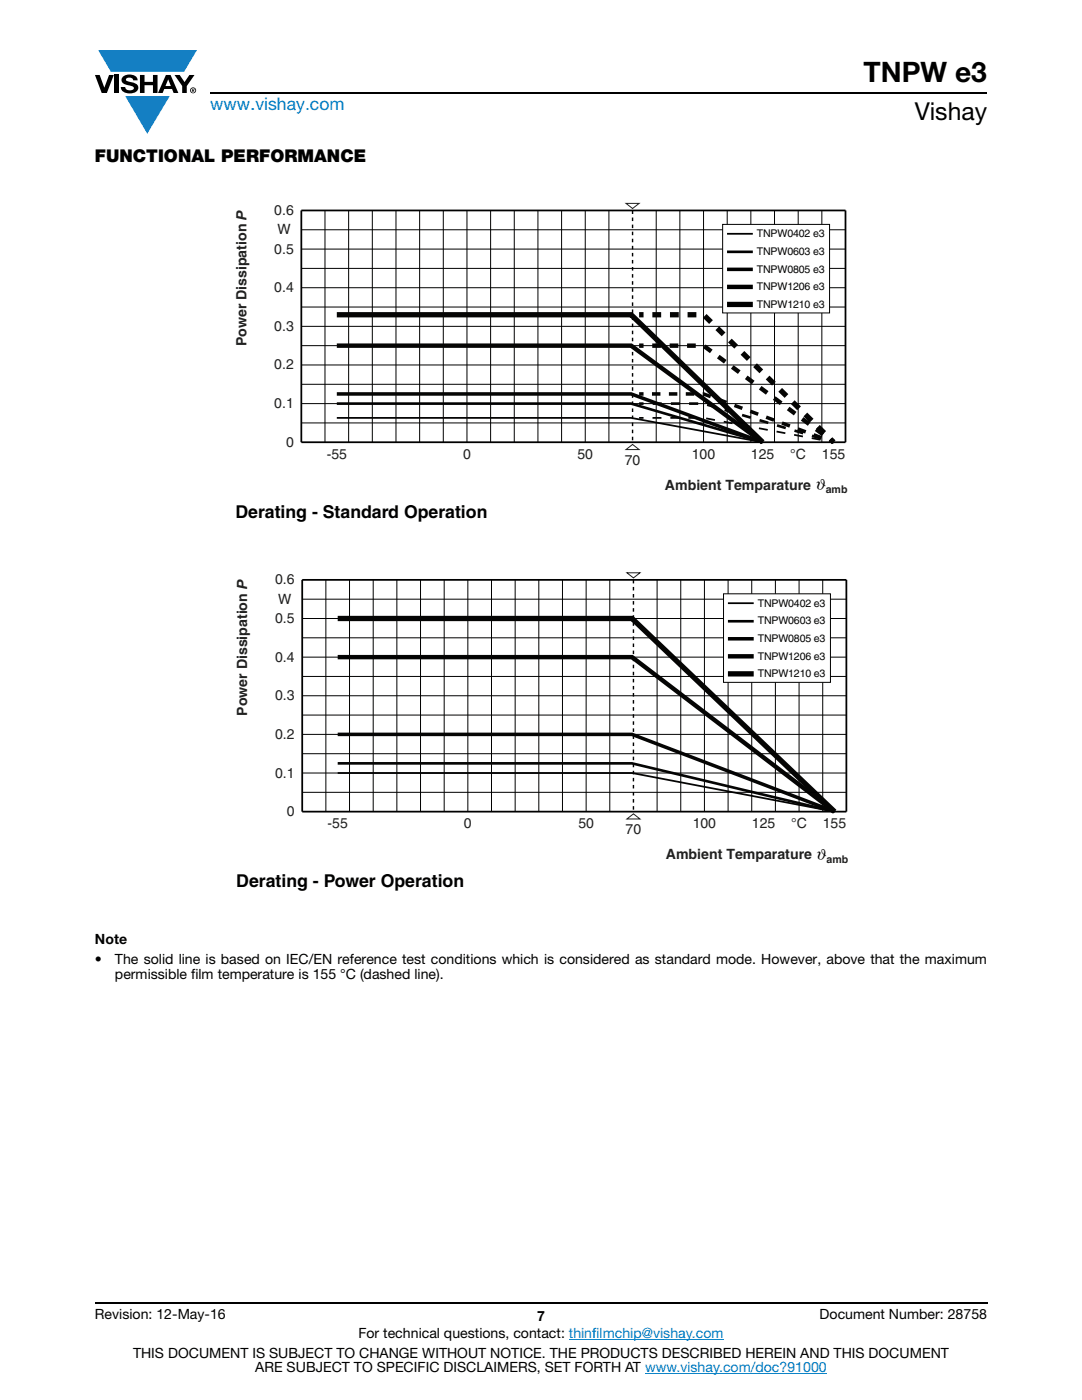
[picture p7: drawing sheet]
<svg xmlns="http://www.w3.org/2000/svg" width="216mm" height="279mm" viewBox="0 0 216 279" stroke-linecap="round" stroke-linejoin="round" font-family="sans-serif">
<g fill="#147fc3">
<path d="M19.6 10h19.7l-2.6 4.3h-1.1h-13.5z"/>
<path d="M25 19.2h8.9l-4.5 7.5z"/>
</g>
<g fill="#000">
<path d="M18.9 15h1l.9 2.5 1-2.5h.9l-1.4 3.6h-1zM22.9 15h.9v3.6h-.9zM24.6 15.3a2.1 2.1 0 0 1 2.8 .3l.1 .4h-.9a.79 .79 0 0 0-.7-.5 .79 .79 0 0 0-.8 .4l.3 .3 1 .2a1.08 1.08 0 0 1 1.2 1 1.08 1.08 0 0 1-1.1 1.2 1.73 1.73 0 0 1-2.4-1.2h.9a.96 .96 0 0 0 .8 .6 .96 .96 0 0 0 .9-.4 1.31 1.31 0 0 0-1.2-.6 1.03 1.03 0 0 1-1.1-.6 1.03 1.03 0 0 1 .2-1.1zM27.9 15h.9v1.3h1.7v-1.3h.9v3.6h-.9v-1.6h-1.7v1.6h-.9zM34.8 15h1.1l.9 1.4 1-1.4h1l-1.5 2.2v1.4h-.9v-1.4z"/>
<path d="M33.6 15.9l.5 1.3h-1.1zM33.1 15l-1.6 3.6h1l.3-.8h1.5l.3 .8h1l-1.6-3.6z"/>
<path d="M38.4 17.8h.2v.2h-.2zM38.3 17.7v.7h.1v-.3l.4 .3-.2-.3 .2-.2-.1-.2z"/>
<path d="M38.1 18a.46 .46 0 0 1 .9 0 .46 .46 0 0 1-.9 0zM37.9 18a.6 .6 0 0 0 1.2 0 .6 .6 0 0 0-1.2 0z"/>
</g>
<path d="M42 18.6h155M18.9 260h178.1" fill="none" stroke="#000" stroke-width=".36"/>
<path d="M113.5 267.3h30.9M128.7 274h36.3" fill="none" stroke="#007ec4" stroke-width=".2"/>
<path d="M46.7 40.5h122.4v63.6h-122.4z" fill="#fff"/>
<path d="M126.2 42v46.3" fill="none" stroke="#000" stroke-width=".28" stroke-dasharray=".7 .7" stroke-linecap="butt"/>
<g fill="none" stroke="#000" stroke-width=".2">
<path d="M60.1 45.9h108.6M60.1 53.6h108.6M60.1 49.7h108.6M60.1 57.4h108.6M64.8 42v46.3M69.6 42v46.3M74.3 42v46.3M79 42v46.3M83.7 42v46.3M88.5 42v46.3M93.2 42v46.3M97.9 42v46.3"/>
<path d="M102.6 42v46.3M107.3 42v46.3M112.1 42v46.3M116.8 42v46.3M121.5 42v46.3M130.9 42v46.3M135.7 42v46.3M140.4 42v46.3M145.1 42v46.3M149.8 42v46.3M154.5 42v46.3M159.3 42v46.3"/>
<path d="M164 42v46.3M60.1 72.8h108.6M60.1 69h108.6M60.1 61.3h108.6M60.1 65.1h108.6M60.1 76.7h108.6M60.1 80.5h108.6M60.1 84.4h108.6"/>
</g>
<path d="M67.2 83.4h58.7l26.3 4.9M127.5 83.4h.9M165.5 88.1l.8 .2" fill="none" stroke="#050504" stroke-width=".35"/>
<path d="M60.1 42h108.6v46.3h-108.6z" fill="none" stroke="#000" stroke-width=".35"/>
<path d="M124.9 40.6h2.6l-1.3 1zM124.9 89.7l1.3-1 1.3 1z" fill="none" stroke="#1f231f" stroke-width=".2"/>
<path d="M67.2 62.8h58.7l26.3 25.5M127.5 62.8h.9M165.7 87.6l.6 .7" fill="none" stroke="#050504" stroke-width="1.1" stroke-linecap="butt"/>
<path d="M164.5 86.4l-24.1-23.6h-11.1" fill="none" stroke="#050504" stroke-width="1.1" stroke-dasharray="1.8 1.8" stroke-linecap="butt"/>
<path d="M67.2 80.5h58.7l26.3 7.8M127.5 80.5h.9M165.5 88l.8 .3" fill="none" stroke="#050504" stroke-width=".53"/>
<path d="M67.2 78.6h58.7l26.3 9.7M127.5 78.6h.9M165.5 88l.8 .3" fill="none" stroke="#050504" stroke-width=".71" stroke-linecap="butt"/>
<path d="M67.2 69h58.7l26.3 19.3M127.5 69h.9M165.6 87.7l.7 .6" fill="none" stroke="#050504" stroke-width=".88" stroke-linecap="butt"/>
<path d="M164.2 86.7l-23.8-17.7h-11.1" fill="none" stroke="#050504" stroke-width=".88" stroke-dasharray="1.7 1.7" stroke-linecap="butt"/>
<path d="M163.9 87.4l-23.5-8.8h-11.1" fill="none" stroke="#050504" stroke-width=".71" stroke-dasharray="1.7 1.7" stroke-linecap="butt"/>
<path d="M163.8 87.5l-23.4-7h-11.1" fill="none" stroke="#050504" stroke-width=".53" stroke-dasharray="1.8 1.8" stroke-linecap="butt"/>
<path d="M163.7 87.8l-23.3-4.4h-11.1" fill="none" stroke="#050504" stroke-width=".35" stroke-dasharray="1.8 1.8" stroke-linecap="butt"/>
<path d="M144.2 44.8h21.3v17.7h-21.3z" fill="#fff"/>
<path d="M144.2 44.8h21.3v17.7h-21.3z" fill="none" stroke="#000" stroke-width=".2"/>
<path d="M145.1 50.3h5.1" fill="none" stroke="#000" stroke-width=".53"/>
<path d="M145.1 46.7h5.1" fill="none" stroke="#000" stroke-width=".35"/>
<path d="M145.1 53.8h5.1" fill="none" stroke="#000" stroke-width=".71" stroke-linecap="butt"/>
<path d="M145.1 57.3h5.1" fill="none" stroke="#000" stroke-width=".88" stroke-linecap="butt"/>
<path d="M145.1 60.8h5.1" fill="none" stroke="#000" stroke-width="1.1" stroke-linecap="butt"/>
<path d="M46.9 114.2h122.4v63.6h-122.4z" fill="#fff"/>
<path d="M126.4 115.7v46.3" fill="none" stroke="#000" stroke-width=".28" stroke-dasharray=".7 .7" stroke-linecap="butt"/>
<g fill="none" stroke="#000" stroke-width=".2">
<path d="M60.3 119.6h108.6M65 115.7v46.3M69.7 115.7v46.3M74.5 115.7v46.3M79.2 115.7v46.3M83.9 115.7v46.3M88.6 115.7v46.3M93.4 115.7v46.3M98.1 115.7v46.3M102.8 115.7v46.3M107.5 115.7v46.3M112.2 115.7v46.3"/>
<path d="M117 115.7v46.3M121.7 115.7v46.3M131.1 115.7v46.3M135.8 115.7v46.3M140.6 115.7v46.3M145.3 115.7v46.3M150 115.7v46.3M154.7 115.7v46.3M159.4 115.7v46.3M164.2 115.7v46.3M60.3 127.3h108.6M60.3 123.4h108.6"/>
<path d="M60.3 131.1h108.6M60.3 135h108.6M60.3 138.9h108.6M60.3 146.6h108.6M60.3 142.7h108.6M60.3 158.1h108.6"/>
</g>
<path d="M67.4 154.3h58.7l40.4 7.7" fill="none" stroke="#050504" stroke-width=".35"/>
<path d="M60.3 115.7h108.6v46.3h-108.6z" fill="none" stroke="#000" stroke-width=".35"/>
<path d="M125.1 114.3h2.6l-1.3 1zM125.1 163.4l1.3-1 1.3 1z" fill="none" stroke="#1f231f" stroke-width=".2"/>
<path d="M67.4 152.3h58.7l40.4 9.7" fill="none" stroke="#050504" stroke-width=".53"/>
<path d="M67.4 146.6h58.7l40.4 15.4" fill="none" stroke="#050504" stroke-width=".71" stroke-linecap="butt"/>
<path d="M67.4 131.1h58.7l40.4 30.9" fill="none" stroke="#050504" stroke-width=".88" stroke-linecap="butt"/>
<path d="M67.4 123.4h58.7l40.4 38.6" fill="none" stroke="#050504" stroke-width="1.1" stroke-linecap="butt"/>
<path d="M144.4 118.5h21.3v17.7h-21.3z" fill="#fff"/>
<path d="M144.4 118.5h21.3v17.7h-21.3zM60.3 154.3h108.6M60.3 150.4h108.6" fill="none" stroke="#000" stroke-width=".2"/>
<path d="M145.2 124h5.2" fill="none" stroke="#000" stroke-width=".53"/>
<path d="M145.2 120.4h5.2" fill="none" stroke="#000" stroke-width=".35"/>
<path d="M145.2 127.5h5.2" fill="none" stroke="#000" stroke-width=".71" stroke-linecap="butt"/>
<path d="M145.2 131h5.2" fill="none" stroke="#000" stroke-width=".88" stroke-linecap="butt"/>
<path d="M145.2 134.5h5.2" fill="none" stroke="#000" stroke-width="1.1" stroke-linecap="butt"/>
<text font-size="5.6" x="172.3" y="16.4">TNPW e3</text>
<text font-size="4.9" x="182.5" y="24">Vishay</text>
<text font-size="3.5" fill="#007ec4" x="42" y="21.9">www.vishay.com</text>
<g font-size="3.5">
<text x="18.9" y="32.3">FUNCTIONAL PERFORMANCE</text>
<text x="47" y="103.3">Derating - Standard Operation</text>
<text x="47.1" y="177">Derating - Power Operation</text>
</g>
<g font-size="3.1">
<text x="162.6" y="97.4" transform="rotate(15 162.6 97.4)">ϑ</text>
<text x="162.7" y="171.2" transform="rotate(15 162.7 171.2)">ϑ</text>
</g>
<g font-size="2.8" fill="#231f20">
<text x="54.7" y="42.9">0.6</text>
<text x="55.4" y="46.8">W</text>
<text x="54.7" y="50.6">0.5</text>
<text x="54.7" y="58.3">0.4</text>
<text x="54.7" y="66">0.3</text>
<text x="54.7" y="73.7">0.2</text>
<text x="54.7" y="81.4">0.1</text>
<text x="57.1" y="89.2">0</text>
<text x="132.7" y="97.7">Ambient Temparature</text>
<text x="54.9" y="116.6">0.6</text>
<text x="54.9" y="124.3">0.5</text>
<text x="55.5" y="120.5">W</text>
<text x="54.9" y="132">0.4</text>
<text x="54.9" y="139.7">0.3</text>
<text x="54.9" y="147.5">0.2</text>
<text x="54.9" y="155.2">0.1</text>
<text x="57.2" y="162.9">0</text>
<text x="132.9" y="171.4">Ambient Temparature</text>
</g>
<g font-size="2.8" fill="#1f231f">
<text x="49.2" y="69.1" transform="rotate(-90 49.2 69.1)">Power Dissipation P</text>
<text x="65.2" y="91.5">-55</text>
<text x="92.4" y="91.6">0</text>
<text x="115.2" y="91.5">50</text>
<text x="124.7" y="92.8">70</text>
<text x="138" y="91.5">100</text>
<text x="149.9" y="91.5">125</text>
<text x="157.7" y="91.5">°C</text>
<text x="164" y="91.5">155</text>
<text x="49.3" y="142.9" transform="rotate(-90 49.3 142.9)">Power Dissipation P</text>
<text x="65.4" y="165.2">-55</text>
<text x="92.6" y="165.3">0</text>
<text x="115.4" y="165.2">50</text>
<text x="124.8" y="166.5">70</text>
<text x="138.2" y="165.2">100</text>
<text x="150" y="165.2">125</text>
<text x="157.9" y="165.2">°C</text>
<text x="164.2" y="165.2">155</text>
</g>
<g font-size="2.8">
<text x="18.9" y="188.4">Note</text>
<text x="18.9" y="192.3">•</text>
<text x="22.9" y="195.5">permissible film temperature is 155 °C (dashed line).</text>
<text x="22.9" y="192.3">The solid line is based on IEC/EN reference test conditions which is considered as standard mode. However, above that the maximum</text>
<text x="18.9" y="263.3">Revision: 12-May-16</text>
<text x="107.2" y="263.6">7</text>
<text x="163.6" y="263.3">Document Number: 28758</text>
<text x="71.5" y="267.1">For technical questions, contact: thinfilmchip@vishay.com</text>
<text x="26.5" y="271">THIS DOCUMENT IS SUBJECT TO CHANGE WITHOUT NOTICE. THE PRODUCTS DESCRIBED HEREIN AND THIS DOCUMENT</text>
<text x="50.9" y="273.8">ARE SUBJECT TO SPECIFIC DISCLAIMERS, SET FORTH AT www.vishay.com/doc?91000</text>
</g>
<g font-size="2.1" fill="#020404">
<text x="151" y="47.4">TNPW0402 e3</text>
<text x="151" y="50.9">TNPW0603 e3</text>
<text x="151" y="54.4">TNPW0805 e3</text>
<text x="151" y="57.9">TNPW1206 e3</text>
<text x="151" y="61.5">TNPW1210 e3</text>
<text x="151.2" y="121.1">TNPW0402 e3</text>
<text x="151.2" y="124.6">TNPW0603 e3</text>
<text x="151.2" y="128.1">TNPW0805 e3</text>
<text x="151.2" y="131.7">TNPW1206 e3</text>
<text x="151.2" y="135.2">TNPW1210 e3</text>
</g>
<g font-size="2.1" fill="#231f20">
<text x="164.8" y="98.4">amb</text>
<text x="164.9" y="172.2">amb</text>
</g>
</svg>
